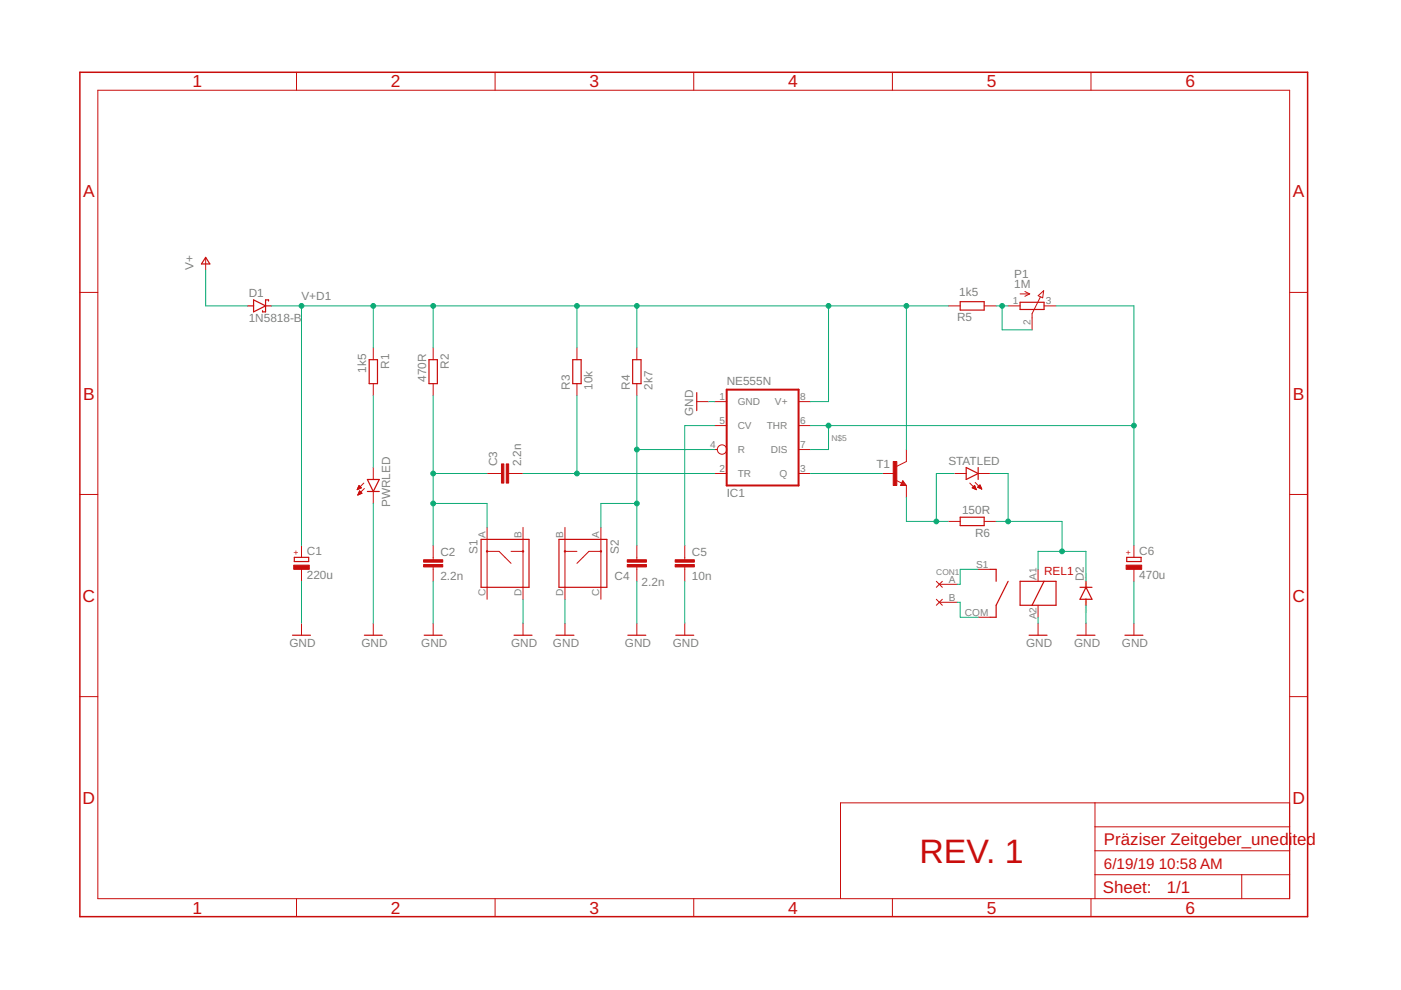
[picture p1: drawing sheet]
<svg xmlns="http://www.w3.org/2000/svg" width="297mm" height="210mm" viewBox="0 0 297 210" stroke-linecap="round" stroke-linejoin="round" font-family="sans-serif">
<g fill="none" stroke="#c90d0c" stroke-width=".25">
<path d="M43.6 54.6l.9 1.4h-1.8zM52.5 64.9h1.3M53.8 63.6l2.5 1.3-2.5 1.2zM56.3 64.9h1.3M56.9 63.8v-.2h-.6v2.5h-.6v-.2M78.3 76.3h1.7v5h-1.7zM91 76.3h1.7v5h-1.7zM121.4 76.3h1.8v5h-1.8zM134.1 76.3h1.8v5h-1.8zM203.6 64h5.1v1.7h-5.1zM216.3 64.1h5.1v1.5h-5.1zM147.7 83.2v3.9"/>
<path d="M204.9 99.1l2.5 1.3-2.5 1.3zM207.4 99.1v2.6M62.4 118.2h3v.9h-3zM77.9 101.7h2.5l-1.3 2.5zM77.9 104.2h2.5M102 114.4h10.2v10.1h-10.2zM118.5 114.4h10.2v10.1h-10.2zM191.4 102.4l.1 .3h-.3l.2-.5 .5 .6h-.7M203.6 109.7h5.1v1.7h-5.1zM238.9 118.2h3v.9h-3zM62 134.7h3.8M77.3 134.7h3.7"/>
<path d="M89.9 134.7h3.8M109 134.7h3.8M117.9 134.7h3.8M133.1 134.7h3.8M143.3 134.7h3.8M209.9 120.7h1.3v2.6M213.7 123.3l-2.5 5v2.6h-1.3M216.3 123.3h7.6v5h-7.6zM218.2 134.7h3.8M221.4 123.3l-2.6 5M228.3 134.7h3.9M229 124.5h2.5"/>
<path d="M230.3 124.5l1.2 2.6h-2.5zM230.3 123.3v1.2M230.3 127.1v1.2M238.5 134.7h3.8"/>
<circle cx="103.3" cy="116.9" r=".13"/>
<circle cx="110.9" cy="116.9" r=".13"/>
<circle cx="119.8" cy="116.9" r=".13"/>
<circle cx="127.4" cy="116.9" r=".13"/>
</g>
<g fill="none" stroke="#c90d0c" stroke-width=".21">
<path d="M20.7 19.1h252.7v171.4h-252.7zM62.9 15.3v3.8M105 15.3v3.8M147.1 15.3v3.8M189.2 15.3v3.8M231.3 15.3v3.8M43.6 54.7v2.5M16.9 62h3.8M79.1 73.7v2.6M91.8 73.7v2.6M122.3 73.7v2.6M135 73.7v2.6"/>
<path d="M201.1 64.9h2.5M208.7 64.9h2.5M213.7 64.9h2.6M216.3 62.3h2M217.3 61.8l1 .5M218.3 62.3l-1 .5M220.1 62.7l1.2-1.1-.2 1.5zM220.6 63l-1.8 3.5v3.4M221.4 64.9h2.5M273.4 62h3.8M79.1 81.3v2.6M79.1 99.1v2.6"/>
<path d="M91.8 81.3v2.6M122.3 81.3v2.6M135 81.3v2.6M147.7 85.2h2.6M151.5 95.3h.6M151.5 90.2h2.6M151.5 85.2h2.6M169.3 95.3h2.6M169.3 90.2h2.6M169.3 85.2h2.6M192.2 95.3v2.6l-2.1 1M16.9 104.8h3.8"/>
<path d="M63.9 115.6v2.6M75.8 103.8h.1M75.8 103.7h.3M75.9 103.5h.5M75.9 104.9h.2M75.9 103.4h.7M75.9 103.3h.6M75.9 104.7h.5M76 103.2h.3M76 104.6h.7M76.1 103h.1M76.1 104.5h.5"/>
<path d="M76.1 102.9l.5 .5-.9 .4zM76.1 104.4h.4M76.2 104.2h.2M76.2 104.1h.1M76.2 104.1l.6 .5-.9 .4zM77.1 102.4l-1.4 1.4M77.3 103.6l-1.4 1.4M79.1 104.2v2.5M91.8 115.6v3.1M103.3 100.4h3M103.3 111.8v15.3M103.3 116.9h2.5l2.6 2.5"/>
<path d="M107.8 100.4h3.1M108.4 116.9h2.5M110.9 111.8v15.3M119.8 116.9h2.5M119.8 111.8v15.3M127.4 116.9h-2.5l-2.6 2.5M127.4 111.8v15.3M135 115.6v3.1M145.2 115.6v3.1M151.5 100.4h2.6M169.3 100.4h2.6M187.1 100.4h2.5"/>
<path d="M189.9 101.8l1.3 .6M191.4 101.9l.8 1h-1.3zM192.2 102.9v2.6M201.1 110.6h2.5M202.3 100.4h2.6M205.6 102.4l1.4 1.4M206.1 103.4l.5-.5 .4 .9zM206.2 103.4h.6M206.3 103.3h.5M206.3 103.5h.6M206.4 103.2h.3M206.5 103h.2"/>
<path d="M206.6 103.7h.3M206.8 102.3l1.4 1.4M206.9 103.8h.1M207.3 103.3l.5-.5 .4 .9zM207.3 103.3h.7M207.4 100.4h2.5M207.4 103.2h.5M207.5 103.4h.5M207.5 103h.4M207.7 102.9h.1M207.8 103.5h.3M208 103.7h.1"/>
<path d="M208.7 110.6h2.5M240.4 115.6v2.6M273.4 104.8h3.8M63.9 120.7v2.6M63.9 132.1v2.6M79.1 132.1v2.6M91.8 120.2v3.1M91.8 132.1v2.6M110.9 132.1v2.6M119.8 132.1v2.6M135 120.2v3.1M135 132.1v2.6"/>
<path d="M145.2 120.2v3.1M145.2 132.1v2.6M198.5 123.3l1.3 1.2M198.5 127.1l1.3 1.2M199.2 123.9h3.8M199.2 127.7h3.8M199.8 123.3l-1.3 1.2M199.8 127.1l-1.3 1.2M207.4 120.7h2.5M207.4 130.9h2.5M220.1 120.7v2.6M220.1 128.3v2.6"/>
<path d="M220.1 132.1v2.6M230.3 132.1v2.6M240.4 120.7v2.6M240.4 132.1v2.6M16.9 147.7h3.8M273.4 147.7h3.8M232.2 170.2v20.3M232.2 175.3h41.2M273.4 170.2h-95.2v20.3M62.9 190.5v3.9M105 190.5v3.9M147.1 190.5v3.9"/>
<path d="M189.2 190.5v3.9M231.3 190.5v3.9M232.2 185.5h41.2M232.2 180.4h41.2M263.3 185.5v5"/>
<circle cx="153.1" cy="95.3" r=".99"/>
</g>
<g fill="#c90d0c" stroke="#c90d0c" stroke-width=".21">
<path d="M62.3 119.8h3.3v.9h-3.3z"/>
<path d="M89.8 119.7h4.1v.5h-4.1z"/>
<path d="M89.8 118.7h4.1v.5h-4.1z"/>
<path d="M107.3 98.4h.5v4h-.5z"/>
<path d="M106.3 98.4h.5v4h-.5z"/>
<path d="M133 118.7h4.1v.5h-4.1z"/>
<path d="M133 119.7h4.1v.5h-4.1z"/>
<path d="M143.2 119.7h4v.5h-4z"/>
<path d="M143.2 118.7h4v.5h-4z"/>
<path d="M238.8 119.8h3.3v.9h-3.3z"/>
<path d="M189.4 97.9h.7v5h-.7z"/>
</g>
<path d="M154.1 82.6h15.2v20.3h-15.2z" fill="none" stroke="#c90d0c" stroke-width=".42"/>
<path d="M16.9 15.3h260.3v179.1h-260.3z" fill="none" stroke="#c90d0c" stroke-width=".32"/>
<g fill="none" stroke="#0dab76" stroke-width=".21">
<path d="M43.6 57.2v7.7h8.9M57.6 64.9h143.5M63.9 64.9v50.7M79.1 64.9v8.8M91.8 64.9v8.8M122.3 64.9v8.8M135 64.9v8.8M175.7 64.9v20.3h-3.8M192.2 64.9v30.4M211.2 64.9h2.5M212.5 64.9v5h6.3M223.9 64.9h16.5v50.7"/>
<path d="M79.1 83.9v15.2M91.8 83.9v31.7M122.3 83.9v16.5M135 83.9v31.7M135 95.3h16.5M150.3 85.2h1.2M151.5 90.2h-6.3v25.4M171.9 90.2h68.5M175.7 90.2v5.1h-3.8M79.1 106.7v25.4M91.8 100.4h11.5M91.8 106.7h11.5v5.1"/>
<path d="M110.9 100.4h40.6M135 106.7h-7.6v5.1M171.9 100.4h15.2M192.2 105.5v5.1h8.9M202.3 100.4h-3.8v10.2M209.9 100.4h3.8v10.2M211.2 110.6h14v6.3M63.9 123.3v8.8M91.8 123.3v8.8M110.9 127.1v5M119.8 127.1v5M135 123.3v8.8"/>
<path d="M145.2 123.3v8.8M203 127.7h.6v3.2h3.8M207.4 120.7h-3.8v3.2h-.6M220.1 120.7v-3.8h10.2v6.4M220.1 130.9v1.2M230.3 128.3v3.8M240.4 123.3v8.8"/>
</g>
<g fill="#0dab76" stroke="#0dab76" stroke-width=".21">
<circle cx="91.8" cy="100.4" r=".51"/>
<circle cx="91.8" cy="106.7" r=".51"/>
<circle cx="122.3" cy="100.4" r=".51"/>
<circle cx="135" cy="95.3" r=".51"/>
<circle cx="135" cy="106.7" r=".51"/>
<circle cx="63.9" cy="64.9" r=".51"/>
<circle cx="91.8" cy="64.9" r=".51"/>
<circle cx="122.3" cy="64.9" r=".51"/>
<circle cx="175.7" cy="64.9" r=".51"/>
<circle cx="135" cy="64.9" r=".51"/>
<circle cx="192.2" cy="64.9" r=".51"/>
<circle cx="79.1" cy="64.9" r=".51"/>
<circle cx="225.2" cy="116.9" r=".51"/>
<circle cx="213.7" cy="110.6" r=".51"/>
<circle cx="198.5" cy="110.6" r=".51"/>
<circle cx="212.5" cy="64.9" r=".51"/>
<circle cx="175.7" cy="90.2" r=".51"/>
<circle cx="240.4" cy="90.2" r=".51"/>
</g>
<text font-size="7.2" fill="#c90d0c" x="195" y="182.9">REV. 1</text>
<g font-size="3.7" fill="#c90d0c">
<text x="40.8" y="18.5">1</text>
<text x="82.9" y="18.5">2</text>
<text x="125" y="18.5">3</text>
<text x="167.1" y="18.5">4</text>
<text x="209.2" y="18.5">5</text>
<text x="251.4" y="18.5">6</text>
<text x="17.6" y="41.9">A</text>
<text x="274.1" y="41.9">A</text>
<text x="17.6" y="84.7">B</text>
<text x="274.1" y="84.7">B</text>
<text x="17.5" y="127.6">C</text>
<text x="274" y="127.6">C</text>
<text x="17.5" y="170.4">D</text>
<text x="274" y="170.4">D</text>
<text x="40.8" y="193.7">1</text>
<text x="82.9" y="193.7">2</text>
<text x="125" y="193.7">3</text>
<text x="167.1" y="193.7">4</text>
<text x="209.2" y="193.7">5</text>
<text x="251.4" y="193.7">6</text>
</g>
<g font-size="3.6" fill="#c90d0c">
<text x="234.1" y="179.1">Präziser Zeitgeber_unedi</text>
<text x="274" y="179.1">ted</text>
<text x="233.8" y="189.4">Sheet:</text>
<text x="247.4" y="189.3">1/1</text>
</g>
<g font-size="3.2" fill="#c90d0c">
<text x="234.1" y="184.2">6/19/19</text>
<text x="245.7" y="184.2">10:58 AM</text>
</g>
<g font-size="2.5" fill="#808080">
<text x="41.1" y="57.2" transform="rotate(-90 41.1 57.2)">V+</text>
<text x="215" y="58.9">P1</text>
<text x="52.7" y="62.9">D1</text>
<text x="63.9" y="63.6">V+D1</text>
<text x="203.4" y="62.8">1k5</text>
<text x="215" y="61">1M</text>
<text x="52.7" y="68.3">1N5818-B</text>
<text x="202.9" y="68.1">R5</text>
<text x="77.6" y="79" transform="rotate(-90 77.6 79)">1k5</text>
<text x="82.5" y="78.2" transform="rotate(-90 82.5 78.2)">R1</text>
<text x="90.3" y="81" transform="rotate(-90 90.3 81)">470R</text>
<text x="95.1" y="78.2" transform="rotate(-90 95.1 78.2)">R2</text>
<text x="120.8" y="82.6" transform="rotate(-90 120.8 82.6)">R3</text>
<text x="125.6" y="82.6" transform="rotate(-90 125.6 82.6)">10k</text>
<text x="133.5" y="82.6" transform="rotate(-90 133.5 82.6)">R4</text>
<text x="138.3" y="82.6" transform="rotate(-90 138.3 82.6)">2k7</text>
<text x="154.1" y="81.7">NE555N</text>
<text x="147" y="88.2" transform="rotate(-90 147 88.2)">GND</text>
<text x="105.4" y="98.9" transform="rotate(-90 105.4 98.9)">C3</text>
<text x="110.5" y="98.9" transform="rotate(-90 110.5 98.9)">2.2n</text>
<text x="185.8" y="99.1">T1</text>
<text x="201.1" y="98.6">STATLED</text>
<text x="82.7" y="107.5" transform="rotate(-90 82.7 107.5)">PWRLED</text>
<text x="154.1" y="105.5">IC1</text>
<text x="204" y="109">150R</text>
<text x="206.7" y="113.8">R6</text>
<text x="65.1" y="117.7">C1</text>
<text x="93.4" y="117.8">C2</text>
<text x="101.2" y="117.4" transform="rotate(-90 101.2 117.4)">S1</text>
<text x="131.2" y="117.4" transform="rotate(-90 131.2 117.4)">S2</text>
<text x="146.7" y="117.8">C5</text>
<text x="241.6" y="117.7">C6</text>
<text x="65.1" y="122.8">220u</text>
<text x="93.4" y="122.9">2.2n</text>
<text x="130.3" y="122.9">C4</text>
<text x="136" y="124.1">2.2n</text>
<text x="146.7" y="122.9">10n</text>
<text x="229.8" y="123.3" transform="rotate(-90 229.8 123.3)">D2</text>
<text x="241.6" y="122.8">470u</text>
<text x="61.4" y="137.2">GND</text>
<text x="76.6" y="137.2">GND</text>
<text x="89.3" y="137.2">GND</text>
<text x="108.4" y="137.2">GND</text>
<text x="117.2" y="137.2">GND</text>
<text x="132.5" y="137.2">GND</text>
<text x="142.6" y="137.2">GND</text>
<text x="217.6" y="137.2">GND</text>
<text x="227.7" y="137.2">GND</text>
<text x="237.9" y="137.2">GND</text>
</g>
<text font-size="2.5" fill="#c90d0c" x="221.4" y="122">REL1</text>
<g font-size="2.1" fill="#808080">
<text x="214.7" y="64.5">1</text>
<text x="221.7" y="64.5">3</text>
<text x="218.5" y="68.9" transform="rotate(-90 218.5 68.9)">2</text>
<text x="152.5" y="89.9">5</text>
<text x="152.5" y="84.8">1</text>
<text x="156.4" y="85.9">GND</text>
<text x="164.3" y="85.9">V+</text>
<text x="169.7" y="89.9">6</text>
<text x="169.7" y="84.8">8</text>
<text x="150.5" y="95">4</text>
<text x="156.4" y="91">CV</text>
<text x="162.6" y="91">THR</text>
<text x="169.7" y="95">7</text>
<text x="152.5" y="100">2</text>
<text x="156.4" y="101.2">TR</text>
<text x="156.4" y="96.1">R</text>
<text x="163.4" y="96.1">DIS</text>
<text x="165.3" y="101.2">Q</text>
<text x="169.7" y="100">3</text>
<text x="102.9" y="114" transform="rotate(-90 102.9 114)">A</text>
<text x="110.5" y="114" transform="rotate(-90 110.5 114)">B</text>
<text x="119.4" y="114" transform="rotate(-90 119.4 114)">B</text>
<text x="127" y="114" transform="rotate(-90 127 114)">A</text>
<text x="201.2" y="123.5">A</text>
<text x="207" y="120.4">S1</text>
<text x="219.7" y="122.9" transform="rotate(-90 219.7 122.9)">A1</text>
<text x="102.9" y="126.4" transform="rotate(-90 102.9 126.4)">C</text>
<text x="110.5" y="126.4" transform="rotate(-90 110.5 126.4)">D</text>
<text x="119.4" y="126.4" transform="rotate(-90 119.4 126.4)">D</text>
<text x="127" y="126.4" transform="rotate(-90 127 126.4)">C</text>
<text x="201.2" y="127.3">B</text>
<text x="204.6" y="130.5">COM</text>
<text x="219.7" y="131.3" transform="rotate(-90 219.7 131.3)">A2</text>
</g>
<g font-size="1.8" fill="#808080">
<text x="176.3" y="93.4">N$5</text>
<text x="198.5" y="122">CON1</text>
</g>
<g font-size="1.8" fill="#c90d0c">
<text x="63.3" y="117.8" transform="rotate(-90 63.3 117.8)">+</text>
<text x="239.8" y="117.8" transform="rotate(-90 239.8 117.8)">+</text>
</g>
<g font-size=".6" fill="#ffba08">
<text x="230.4" y="124.9" transform="rotate(-90 230.4 124.9)">SpiceOrder 2</text>
<text x="230.4" y="130" transform="rotate(-90 230.4 130)">SpiceOrder 1</text>
</g>
</svg>
